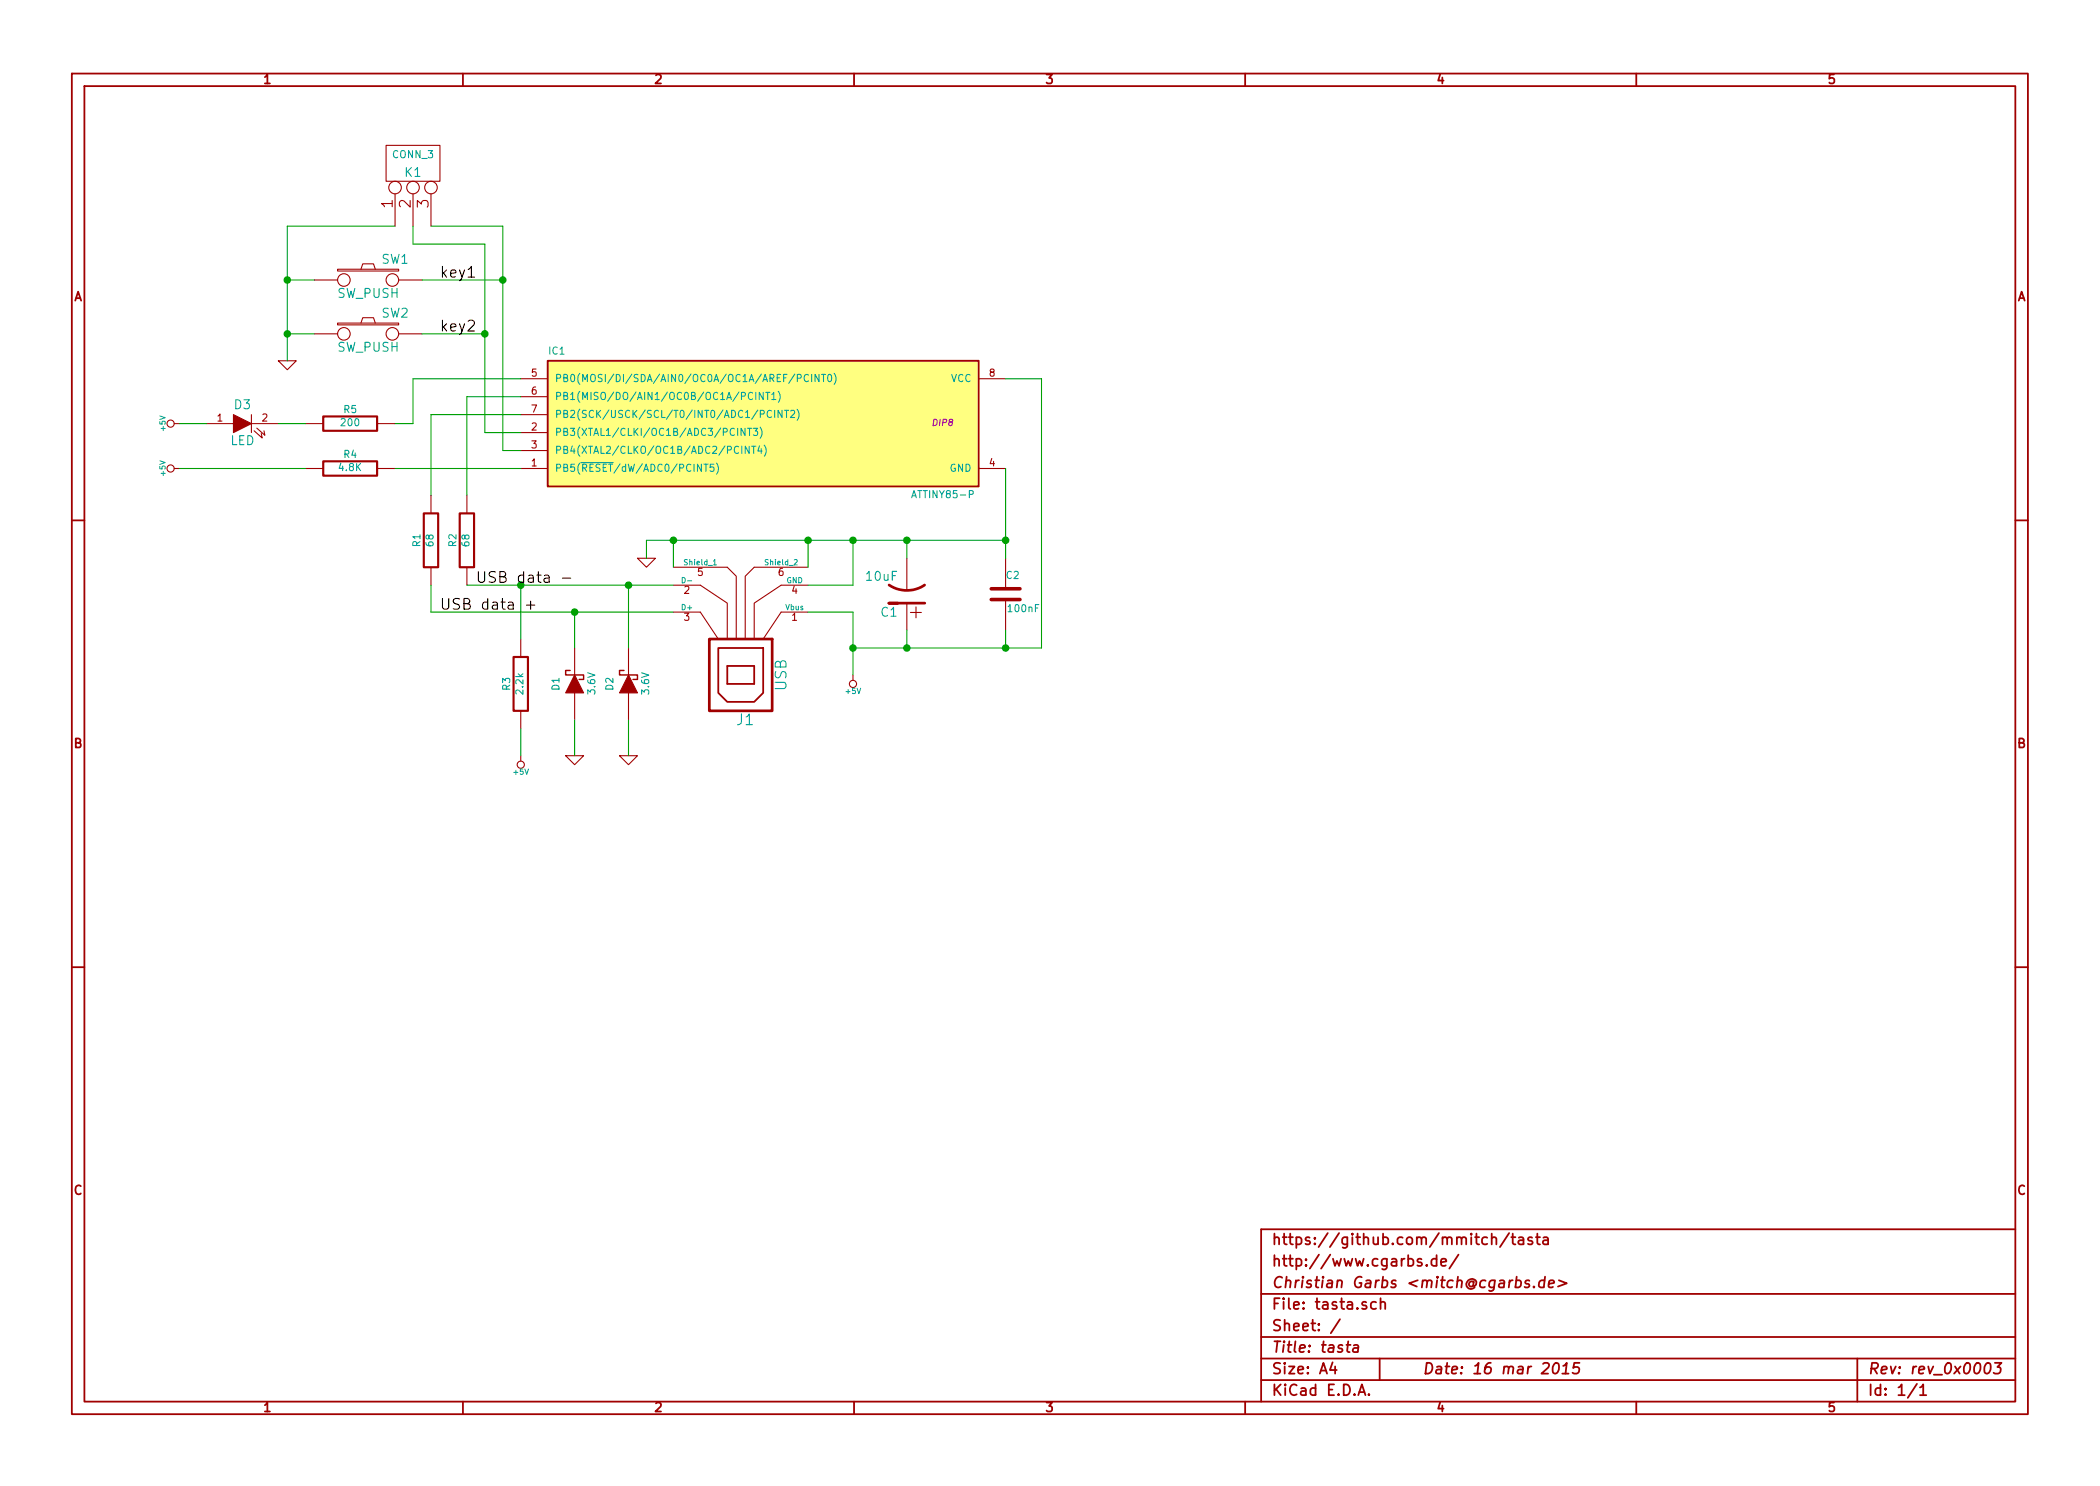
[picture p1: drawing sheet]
EESchema Schematic File Version 2
LIBS:power
LIBS:device
LIBS:transistors
LIBS:conn
LIBS:linear
LIBS:regul
LIBS:74xx
LIBS:cmos4000
LIBS:adc-dac
LIBS:memory
LIBS:xilinx
LIBS:special
LIBS:microcontrollers
LIBS:dsp
LIBS:microchip
LIBS:analog_switches
LIBS:motorola
LIBS:texas
LIBS:intel
LIBS:audio
LIBS:interface
LIBS:digital-audio
LIBS:philips
LIBS:display
LIBS:cypress
LIBS:siliconi
LIBS:opto
LIBS:atmel
LIBS:contrib
LIBS:valves
LIBS:tasta-cache
EELAYER 27 0
EELAYER END
$Descr A4 11693 8268
encoding utf-8
Sheet 1 1
Title "tasta"
Date "16 mar 2015"
Rev "rev_0x0003"
Comp "Christian Garbs <mitch@cgarbs.de>"
Comment1 "http://www.cgarbs.de/"
Comment2 "https://github.com/mmitch/tasta"
Comment3 ""
Comment4 ""
$EndDescr
$Comp
L ATTINY85-P IC1
U 1 1
P 4250 2350
F 0 "IC1" H 3100 2750 40  0000 C CNN
F 1 "ATTINY85-P" H 5250 1950 40  0000 C CNN
F 2 "DIP8" H 5250 2350 35  0000 C CIN
F 3 "" H 4250 2350 60  0000 C CNN
	1    4250 2350
	1    0    0    -1  
$EndComp
$Comp
L USB J1
U 1 1
P 4100 3600
F 0 "J1" H 4050 4000 60  0000 C CNN
F 1 "USB" V 3850 3750 60  0000 C CNN
F 2 "" H 4100 3600 60  0000 C CNN
F 3 "" H 4100 3600 60  0000 C CNN
	1    4100 3600
	-1   0    0    1   
$EndComp
$Comp
L C C2
U 1 1
P 5600 3300
F 0 "C2" H 5600 3400 40  0000 L CNN
F 1 "100nF" H 5606 3215 40  0000 L CNN
F 2 "~" H 5638 3150 30  0000 C CNN
F 3 "~" H 5600 3300 60  0000 C CNN
	1    5600 3300
	1    0    0    -1  
$EndComp
$Comp
L CP1 C1
U 1 1
P 5050 3300
F 0 "C1" H 5100 3400 50  0000 L CNN
F 1 "10uF" H 5100 3200 50  0000 L CNN
F 2 "~" H 5050 3300 60  0000 C CNN
F 3 "~" H 5050 3300 60  0000 C CNN
	1    5050 3300
	-1   0    0    1   
$EndComp
$Comp
L R R2
U 1 1
P 2600 3000
F 0 "R2" V 2680 3000 40  0000 C CNN
F 1 "68" V 2607 3001 40  0000 C CNN
F 2 "~" V 2530 3000 30  0000 C CNN
F 3 "~" H 2600 3000 30  0000 C CNN
	1    2600 3000
	-1   0    0    1   
$EndComp
$Comp
L R R1
U 1 1
P 2400 3000
F 0 "R1" V 2480 3000 40  0000 C CNN
F 1 "68" V 2407 3001 40  0000 C CNN
F 2 "~" V 2330 3000 30  0000 C CNN
F 3 "~" H 2400 3000 30  0000 C CNN
	1    2400 3000
	-1   0    0    1   
$EndComp
$Comp
L R R3
U 1 1
P 2900 3800
F 0 "R3" V 2980 3800 40  0000 C CNN
F 1 "2.2k" V 2907 3801 40  0000 C CNN
F 2 "~" V 2830 3800 30  0000 C CNN
F 3 "~" H 2900 3800 30  0000 C CNN
	1    2900 3800
	-1   0    0    1   
$EndComp
$Comp
L R R4
U 1 1
P 1950 2600
F 0 "R4" V 2030 2600 40  0000 C CNN
F 1 "4.8K" V 1957 2601 40  0000 C CNN
F 2 "~" V 1880 2600 30  0000 C CNN
F 3 "~" H 1950 2600 30  0000 C CNN
	1    1950 2600
	0    -1   -1   0   
$EndComp
$Comp
L GND #PWR01
U 1 1
P 3600 3100
F 0 "#PWR01" H 3600 3100 30  0001 C CNN
F 1 "GND" H 3600 3030 30  0001 C CNN
F 2 "" H 3600 3100 60  0000 C CNN
F 3 "" H 3600 3100 60  0000 C CNN
	1    3600 3100
	1    0    0    -1  
$EndComp
$Comp
L +5V #PWR02
U 1 1
P 4750 3750
F 0 "#PWR02" H 4750 3840 20  0001 C CNN
F 1 "+5V" H 4750 3840 30  0000 C CNN
F 2 "" H 4750 3750 60  0000 C CNN
F 3 "" H 4750 3750 60  0000 C CNN
	1    4750 3750
	-1   0    0    1   
$EndComp
$Comp
L DIODESCH D1
U 1 1
P 3200 3800
F 0 "D1" H 3200 3900 40  0000 C CNN
F 1 "3.6V" H 3200 3700 40  0000 C CNN
F 2 "~" H 3200 3800 60  0000 C CNN
F 3 "~" H 3200 3800 60  0000 C CNN
	1    3200 3800
	0    -1   -1   0   
$EndComp
$Comp
L DIODESCH D2
U 1 1
P 3500 3800
F 0 "D2" H 3500 3900 40  0000 C CNN
F 1 "3.6V" H 3500 3700 40  0000 C CNN
F 2 "~" H 3500 3800 60  0000 C CNN
F 3 "~" H 3500 3800 60  0000 C CNN
	1    3500 3800
	0    -1   -1   0   
$EndComp
$Comp
L SW_PUSH SW1
U 1 1
P 2050 1550
F 0 "SW1" H 2200 1660 50  0000 C CNN
F 1 "SW_PUSH" H 2050 1470 50  0000 C CNN
F 2 "~" H 2050 1550 60  0000 C CNN
F 3 "~" H 2050 1550 60  0000 C CNN
	1    2050 1550
	1    0    0    -1  
$EndComp
$Comp
L CONN_3 K1
U 1 1
P 2300 900
F 0 "K1" V 2250 900 50  0000 C CNN
F 1 "CONN_3" V 2350 900 40  0000 C CNN
F 2 "" H 2300 900 60  0000 C CNN
F 3 "" H 2300 900 60  0000 C CNN
	1    2300 900 
	0    -1   -1   0   
$EndComp
$Comp
L GND #PWR03
U 1 1
P 3500 4200
F 0 "#PWR03" H 3500 4200 30  0001 C CNN
F 1 "GND" H 3500 4130 30  0001 C CNN
F 2 "" H 3500 4200 60  0000 C CNN
F 3 "" H 3500 4200 60  0000 C CNN
	1    3500 4200
	1    0    0    -1  
$EndComp
$Comp
L GND #PWR04
U 1 1
P 3200 4200
F 0 "#PWR04" H 3200 4200 30  0001 C CNN
F 1 "GND" H 3200 4130 30  0001 C CNN
F 2 "" H 3200 4200 60  0000 C CNN
F 3 "" H 3200 4200 60  0000 C CNN
	1    3200 4200
	1    0    0    -1  
$EndComp
$Comp
L +5V #PWR05
U 1 1
P 1000 2600
F 0 "#PWR05" H 1000 2690 20  0001 C CNN
F 1 "+5V" H 1000 2690 30  0000 C CNN
F 2 "" H 1000 2600 60  0000 C CNN
F 3 "" H 1000 2600 60  0000 C CNN
	1    1000 2600
	0    -1   -1   0   
$EndComp
$Comp
L GND #PWR06
U 1 1
P 1600 2000
F 0 "#PWR06" H 1600 2000 30  0001 C CNN
F 1 "GND" H 1600 1930 30  0001 C CNN
F 2 "" H 1600 2000 60  0000 C CNN
F 3 "" H 1600 2000 60  0000 C CNN
	1    1600 2000
	1    0    0    -1  
$EndComp
$Comp
L +5V #PWR07
U 1 1
P 2900 4200
F 0 "#PWR07" H 2900 4290 20  0001 C CNN
F 1 "+5V" H 2900 4290 30  0000 C CNN
F 2 "" H 2900 4200 60  0000 C CNN
F 3 "" H 2900 4200 60  0000 C CNN
	1    2900 4200
	-1   0    0    1   
$EndComp
Wire Wire Line
	4500 3150 4500 3000
Connection ~ 4500 3000
Wire Wire Line
	3750 3150 3750 3000
Wire Wire Line
	3600 3000 5600 3000
Wire Wire Line
	5800 2100 5600 2100
Wire Wire Line
	2600 3250 3750 3250
Wire Wire Line
	3500 3250 3500 3600
Connection ~ 3500 3250
Wire Wire Line
	3200 3400 3200 3600
Connection ~ 3200 3400
Wire Wire Line
	3500 4000 3500 4200
Wire Wire Line
	2800 1250 2800 2500
Wire Wire Line
	2400 1250 2800 1250
Wire Wire Line
	1600 1250 2200 1250
Connection ~ 5600 3000
Wire Wire Line
	5600 3500 5600 3600
Connection ~ 5600 3600
Wire Wire Line
	4500 3400 4750 3400
Wire Wire Line
	4500 3250 4750 3250
Wire Wire Line
	3600 3000 3600 3100
Connection ~ 3750 3000
Wire Wire Line
	2600 2750 2600 2200
Wire Wire Line
	2600 2200 2900 2200
Wire Wire Line
	2900 4200 2900 4050
Wire Wire Line
	4750 3250 4750 3000
Connection ~ 4750 3000
Wire Wire Line
	4750 3400 4750 3750
Wire Wire Line
	5050 3100 5050 3000
Connection ~ 5050 3000
Wire Wire Line
	5050 3500 5050 3600
Connection ~ 5050 3600
Connection ~ 4750 3600
Wire Wire Line
	5800 3600 4750 3600
Wire Wire Line
	2900 3550 2900 3250
Connection ~ 2900 3250
$Comp
L SW_PUSH SW2
U 1 1
P 2050 1850
F 0 "SW2" H 2200 1960 50  0000 C CNN
F 1 "SW_PUSH" H 2050 1770 50  0000 C CNN
F 2 "~" H 2050 1850 60  0000 C CNN
F 3 "~" H 2050 1850 60  0000 C CNN
	1    2050 1850
	1    0    0    -1  
$EndComp
Wire Wire Line
	2800 1550 2350 1550
Connection ~ 2800 1550
Wire Wire Line
	1600 1250 1600 2000
Wire Wire Line
	1750 1550 1600 1550
Connection ~ 1600 1550
Wire Wire Line
	1750 1850 1600 1850
Connection ~ 1600 1850
Wire Wire Line
	2700 2400 2900 2400
Wire Wire Line
	2700 1350 2700 2400
Wire Wire Line
	2700 1850 2350 1850
Wire Wire Line
	2700 1350 2300 1350
Wire Wire Line
	2300 1350 2300 1250
Connection ~ 2700 1850
Wire Wire Line
	5800 3600 5800 2100
Wire Wire Line
	5600 2600 5600 3100
$Comp
L +5V #PWR08
U 1 1
P 1000 2350
F 0 "#PWR08" H 1000 2440 20  0001 C CNN
F 1 "+5V" H 1000 2440 30  0000 C CNN
F 2 "" H 1000 2350 60  0000 C CNN
F 3 "" H 1000 2350 60  0000 C CNN
	1    1000 2350
	0    -1   -1   0   
$EndComp
$Comp
L R R5
U 1 1
P 1950 2350
F 0 "R5" V 2030 2350 40  0000 C CNN
F 1 "200" V 1957 2351 40  0000 C CNN
F 2 "~" V 1880 2350 30  0000 C CNN
F 3 "~" H 1950 2350 30  0000 C CNN
	1    1950 2350
	0    -1   -1   0   
$EndComp
Wire Wire Line
	2200 2600 2900 2600
Wire Wire Line
	1000 2600 1700 2600
$Comp
L LED D3
U 1 1
P 1350 2350
F 0 "D3" H 1350 2450 50  0000 C CNN
F 1 "LED" H 1350 2250 50  0000 C CNN
F 2 "~" H 1350 2350 60  0000 C CNN
F 3 "~" H 1350 2350 60  0000 C CNN
	1    1350 2350
	1    0    0    -1  
$EndComp
Wire Wire Line
	1550 2350 1700 2350
Wire Wire Line
	1150 2350 1000 2350
Wire Wire Line
	3200 4000 3200 4200
Text Label 2450 1550 0    60   ~ 0
key1
Text Label 2450 1850 0    60   ~ 0
key2
Text Label 2650 3250 0    60   ~ 0
USB data -
Text Label 2450 3400 0    60   ~ 0
USB data +
Wire Wire Line
	2800 2500 2900 2500
Wire Wire Line
	2900 2100 2300 2100
Wire Wire Line
	2300 2100 2300 2350
Wire Wire Line
	2300 2350 2200 2350
Wire Wire Line
	3750 3400 2400 3400
Wire Wire Line
	2400 3400 2400 3250
Wire Wire Line
	2400 2750 2400 2300
Wire Wire Line
	2400 2300 2900 2300
$EndSCHEMATC
